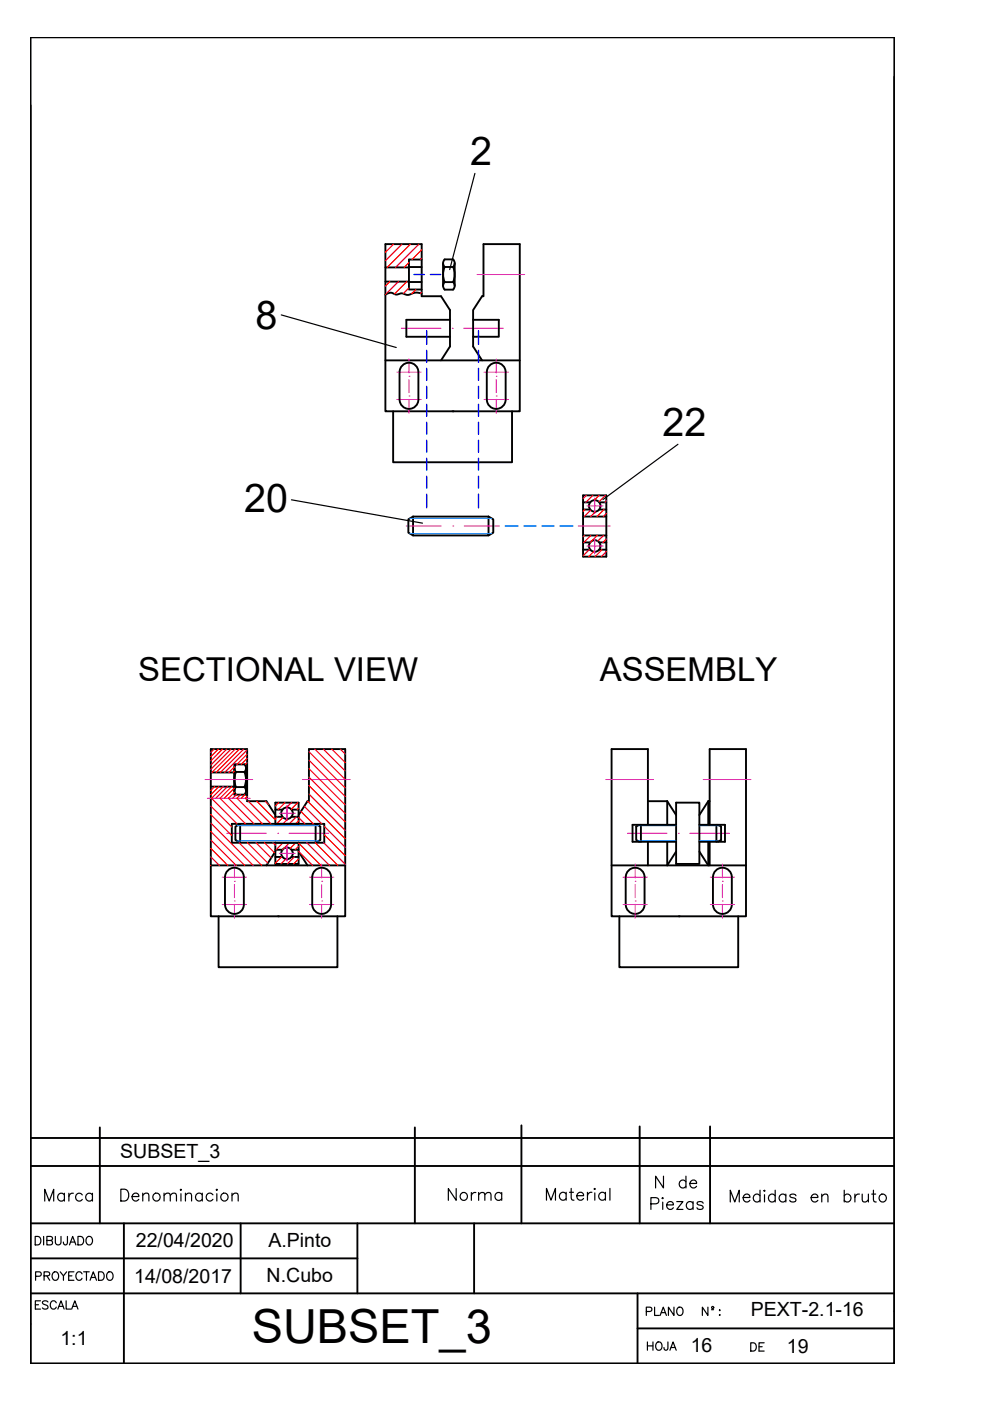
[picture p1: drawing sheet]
<svg xmlns="http://www.w3.org/2000/svg" width="210mm" height="297mm" viewBox="0 0 210 297" stroke-linecap="round" stroke-linejoin="round" font-family="sans-serif">
<!-- layer: 0 -->
<g fill="none" stroke="#000" stroke-width=".4">
<path d="M21.2 239v20.4M88 239v20.4M110.6 238.6v20.8M135.6 238.8v20.6M150.5 238.8v20.6M6.5 259.4h183.1M6.5 247.2h183.1M6.5 241.3h183.1M26.3 259.4v29.7M51 259.4v14.8M75.8 259.4v14.8M100.5 259.4v14.8"/>
<path d="M6.5 274.2h183.1M6.5 266.8h69.3M135.2 274.2v14.9M189.6 278v11.1h-183.1v-281.2h183.1v281.2M135.2 281.7h54.4"/>
</g>
<!-- layer: TEXTO_02 -->
<g fill="none" stroke="#000" stroke-width=".25">
<path d="M100.7 36.8l-5.4 20.4M59.6 66.8l24.4 6.9M143.7 94.2l-15.9 11.7M61.8 106l27.8 4.9M115.9 254.5v-2.5l.9 2.5 1-2.5v2.5M120 253.1a.8 .8 0 0 0-1.1-.1 .8 .8 0 0 0 0 1.2 .8 .8 0 0 0 1.1-.1M120 252.8v1.7M120.7 252.8h.9M121.1 252v2l.1 .3 .5 .2M122.3 253.5h1.4a.74 .74 0 0 0-.8-.7 .74 .74 0 0 0-.6 .9 .77 .77 0 0 0 .6 .8 .77 .77 0 0 0 .8-.4M124.6 252.8v1.7M125.5 252.8a.82 .82 0 0 0-.9 .7"/>
<path d="M126 252.1l.1-.1 .1 .1-.1 .1zM126.1 252.9v1.6M128.4 253.1a.8 .8 0 0 0-1.2-.1 .8 .8 0 0 0 0 1.2 .8 .8 0 0 0 1.2-.1M128.4 252.8v1.7M129.3 252v2.5"/>
</g>
<!-- layer: Contorno -->
<g fill="none" stroke="#000" stroke-width=".4">
<path d="M81.7 56.7h5M81.7 59.7h5M86.7 56.6h2.7M86.7 59.8h2.7M89.4 55h-2.7v6.4h2.7M93.9 55.8v4.8M94.3 56.6h1.8M94.3 59.8h1.8M94.3 56.6l-.4 1.6 .4 1.6M94.3 56.6l-.4-.8 .4-.8h1.8l.3 .8-.3 .8M94.3 59.8l-.4 .8 .4 .8M96.1 59.8l.3 .8-.3 .8"/>
<path d="M96.1 56.6l.3 1.6-.3 1.6M96.4 55.8v4.8M81.7 76.4h28.5M85.3 77.5a1.99 1.99 0 0 1 2.2-.4 1.99 1.99 0 0 1 1.2 1.8v5.8a2 2 0 0 1-2 2 2 2 0 0 1-2-2v-5.8l.1-.5zM89.4 62.2a3.3 3.3 0 0 0-2.8 .3l-1.3-.3-.5 .1a1.84 1.84 0 0 1-1.9-.2l-1.2 .4M93.5 76.4l1.9-2.9v-7.7l-1.9-3h-4.1v-11h-7.7v35.4h28.5v-35.4h-7.7v11h-.3l-1.9 3v7.7l1.9 2.9M94.3 61.4h1.8M95.4 67.8h-9.2v3.6h9.2M100.3 67.8h5.5v3.6h-5.5M103.8 77.5a1.99 1.99 0 0 1 2.2-.4 1.99 1.99 0 0 1 1.2 1.8v5.8a2 2 0 0 1-2 2 2 2 0 0 1-2-2v-5.8l.1-.5zM83.4 87.2v10.8h25.2v-10.8M87.6 109.5v4h16v-4"/>
<path d="M87.6 109.5l-1 .6v2.8l1 .6M87.6 109.5h16M103.6 109.5l1 .6v2.8l-1 .6M123.6 109.5h5M123.6 105h5v13h-5zM123.6 115h1.5M123.6 116.5h1.5M123.6 113.5h5M123.6 108h1.5M123.6 106.5h1.5M127 116.5h1.6M127 106.5h1.6"/>
<path d="M127.1 115h1.5M127.1 108h1.5M44.7 163.8h5M44.7 166.8h5M49.1 174.7h19.6v4h-19.6zM49.9 175.3l1-.6v4l-1-.6zM50 166.9h1.8M50 163.7h1.8M50 163.7l-.3 1.6 .3 1.6M50 162.1l-.3 .8 .3 .8M50 166.9l-.3 .8 .3 .8M51.8 163.7l.4 1.6-.4 1.6"/>
<path d="M51.8 162.1l.4 .8-.4 .8M51.8 166.9l.4 .8-.4 .8M52.2 162.9v4.8M52.4 162.1h-2.7v6.4h2.7M58.4 172.8l-1.9-2.9h-4.1v-11.1h-7.7v35.5h28.5v-35.5h-7.7v11.1h-.3l-1.9 2.9M58.4 174.7v-4.5h4.9v4.5M58.4 178.7v4.5h4.9v-4.5M58.4 173.2h1.5M58.4 171.7h1.5M61.8 171.7h1.5M61.8 173.2h1.5M66.9 174.7l1 .6v2.8l-1 .6z"/>
<path d="M135.5 174.9l-.6 .4v2.8l.6 .4M135.9 174.9v3.6M137.4 169.9h4.1M137.4 178.5v5M141.5 169.9l1.9 2.9M141.5 178.5v5l1.9-3M141.5 169.9v5M143.4 170.2h4.9v13h-4.9zM143.4 174.9h-9.3v3.6h9.3M148.3 174.9h5.4v3.6h-5.4M150.2 169.9h.3v-11.1h7.7v35.5h-28.5v-35.5h7.7v16.1M150.2 178.5v5l-1.9-3"/>
<path d="M150.2 169.9l-1.9 2.9M150.2 169.9v5M150.5 169.9v5M150.5 178.5v5M151.9 174.9v3.6M152.2 174.9l.7 .4v2.8l-.7 .4M44.7 183.5h28.5M46.3 194.3v10.8h25.2v-10.8M48.3 184.6a1.99 1.99 0 0 1 2.2-.5 1.99 1.99 0 0 1 1.2 1.9v5.8a2 2 0 0 1-2 2 2 2 0 0 1-2-2v-5.8l.1-.6zM58.4 180.5l-1.9 3M58.4 180.2h1.5M58.4 181.7h1.5"/>
<path d="M61.8 181.7h1.5M61.8 180.2h1.5M63.3 180.5l1.9 3M66.8 184.6a1.99 1.99 0 0 1 2.2-.5 1.99 1.99 0 0 1 1.2 1.9v5.8a2 2 0 0 1-2 2 2 2 0 0 1-2-2v-5.8l.1-.6zM129.7 183.5h28.5M131.3 194.3v10.8h25.2v-10.8M133.3 184.6a1.99 1.99 0 0 1 2.1-.5 1.99 1.99 0 0 1 1.3 1.9v5.8a1.99 1.99 0 0 1-2 2 1.99 1.99 0 0 1-2-2v-5.8v-.6zM151.8 184.6a1.99 1.99 0 0 1 2.1-.5 1.99 1.99 0 0 1 1.3 1.9v5.8a2 2 0 0 1-2 2 2 2 0 0 1-2-2v-5.8v-.6z"/>
<circle cx="126.1" cy="115.8" r="1.22"/>
<circle cx="126.1" cy="107.3" r="1.22"/>
<circle cx="60.8" cy="172.4" r="1.22"/>
<circle cx="60.8" cy="180.9" r="1.22"/>
</g>
<g fill="#000">
<circle cx="96" cy="87.2" r=".2"/>
<circle cx="58.9" cy="194.3" r=".2"/>
<circle cx="143.9" cy="194.3" r=".2"/>
</g>
<!-- layer: Ejes -->
<g fill="none" stroke="#bf00ff" stroke-width=".21">
<path d="M101.1 58.2h10.2M84.1 78.9h5.2M85.1 69.6h8.4M86.7 79.8h.1M86.7 76.1v3M95.9 69.6h.1M98.3 69.6h8.4M102.6 78.9h5.2M105.2 79.8h.1M105.2 76.1v3M84.1 84.7h5.2M86.7 84h.1"/>
<path d="M86.7 80.5v2.8M86.7 84.7v2.9M102.6 84.7h5.2M105.2 84h.1M105.2 80.5v2.8M105.2 84.7v2.9M86.1 111.5h7.5M96 111.5h.1M98.4 111.5h7.5M122.6 111.5h6.8M124.4 115.8h3.5M124.4 107.3h3.5"/>
<path d="M126.1 105.6v3.3M126.1 114.1v3.3M43.5 165.3h10.1M44 169.3h9.1M48.1 176.7h8.4M58.9 176.7h.1M59.2 172.4h3.4M60.8 170.8v3.2M60.8 179.3v3.3M61.3 176.7h8.4M64.1 165.3h10.1M128.4 165.3h10.2"/>
<path d="M133 176.7h8.4M143.8 176.7h.1M146.3 176.7h8.4M149.1 165.3h10.1M47.1 186h5.2M47.1 191.8h5.2M49.7 186.8h.1M49.7 191h.1M49.7 183.2v2.9M49.7 187.5v2.8M49.7 191.7v3M59.2 180.9h3.4"/>
<path d="M65.6 186h5.2M65.6 191.8h5.2M68.2 186.8h.1M68.2 191h.1M68.2 183.2v2.9M68.2 187.5v2.8M68.2 191.7v3M132.1 186h5.1M132.1 191.8h5.1M134.7 186.8h.1M134.7 191h.1M134.7 183.2v2.9"/>
<path d="M134.7 187.5v2.8M134.7 191.7v3M150.6 186h5.2M150.6 191.8h5.2M153.2 186.8h.1M153.2 191h.1M153.2 183.2v2.9M153.2 187.5v2.8M153.2 191.7v3"/>
</g>
<!-- layer: OCULTAS -->
<g fill="none" stroke="#00f" stroke-width=".3">
<path d="M87.8 58.2h2.2M91.2 58.2h2.3M90.5 70.1v2.9M90.5 74.3v2.5M90.5 78.1v2.5M101.5 70.1v2.9M101.5 74.3v2.5M101.5 78.1v2.5M90.5 81.9v2.6M90.5 85.7v2.6M90.5 89.5v2.6M90.5 93.3v2.6"/>
<path d="M90.5 97.2v2.5M101.5 81.9v2.6M101.5 85.7v2.6M101.5 89.5v2.6M101.5 93.3v2.6M101.5 97.2v2.5M90.5 101v2.5M90.5 104.8v2.9M101.5 101v2.5M101.5 104.8v2.9M107.1 111.5h2.7M111.1 111.5h2.6"/>
<path d="M114.9 111.5h2.6M118.7 111.5h2.7"/>
</g>
<!-- layer: Sombreado -->
<g fill="none" stroke="#f00" stroke-width=".25">
<path d="M82.7 59.7l-1 1M83.4 51.8l-1.7 1.7M84.5 59.7l-2.8 2.8M85.2 51.8l-3.5 3.5M86.3 59.7l-2.7 2.6M86.7 55.7l-1 1M87 51.8l-4.9 4.9M88.8 51.8l-4.9 4.9M89.4 53l-2.1 2M89.4 54.8l-.3 .2M86.7 61.1l-1.2 1.2M88.2 61.4l-.9 .9"/>
<path d="M89.4 61.9l-.2 .3M123.9 113.5l-.3 .3M124 108l-.4 .4M124.3 105l-.7 .7M124.9 116.5l-1.3 1.4M125.1 115h.1M125.2 108.2l-1.3 1.3M125.3 113.5l-1.5 1.5M125.7 105l-1.5 1.5M125.9 117l-1.1 1M126.3 108.5l-1.1 1M126.6 113.5l-1.3 1.3"/>
<path d="M127 105l-1 1.1M127.6 116.5l-1.4 1.5M128 113.5l-1.3 1.2M128.1 108l-1.5 1.5M128.4 105l-1.4 1.4M128.6 106.2l-.4 .3M128.6 108.9l-.7 .6M128.6 114.3l-.8 .7M128.6 117l-1.1 1M45.4 158.8l-.7 .7M46.3 158.8l-1.6 1.6M47.2 158.8l-2.5 2.5"/>
<path d="M48.1 158.8l-3.4 3.4M49 158.8l-4.3 4.3M49.9 158.8l-5 5M50.8 158.8l-5 5M51.7 158.8l-5 5M52.4 159l-4.8 4.8M52.4 159.9l-2.2 2.2M65.5 159.4l7.7 7.7M66.7 158.8l6.5 6.5M68.5 158.8l4.7 4.7M70.3 158.8l2.9 2.9M72.1 158.8l1.1 1.1"/>
<path d="M44.7 179.9l3.6 3.6M44.7 178.1l5.4 5.4M44.7 176.3l7.2 7.2M44.7 174.5l9 9M44.7 172.7l4.4 4.4M44.7 170.9l4.4 4.4M45.5 166.8l-.8 .8M46.4 166.8l-1.7 1.7M47.3 166.8l-2.5 2.5 5.5 5.4M48.2 166.8l-2.5 2.5M49.1 166.8l-2.5 2.5 5.5 5.4M49.7 162.6l-1.2 1.2"/>
<path d="M49.7 163.5l-.3 .3M49.7 167.1l-2.2 2.2M49.7 168l-1.3 1.3 5.5 5.4M50.1 168.5l-.8 .8M50.7 178.7l4.8 4.8M51 168.5l-.8 .8 5.5 5.4M51.9 168.5l-.8 .8M52.4 160.8l-1.3 1.3M52.4 161.7l-.4 .4M52.4 168.9l-.4 .4 .4 .3M52.5 178.7l4.3 4.3M52.7 169.9l4.8 4.8"/>
<path d="M54.3 178.7l3.2 3.2M54.5 169.9l3.9 3.9M56.1 178.7l2.1 2.1M56.3 169.9l.6 .7M57.9 178.7l.5 .5M58.7 178.7l-.3 .3M58.8 173.2l-.4 .4M59.1 170.2l-.7 .7M60 173.3l-1.4 1.4M60 178.7l-1.5 1.5M60.4 170.2l-1.4 1.5M61 173.6l-1 1.1"/>
<path d="M61.4 178.7l-1.3 1.3M61.8 170.2l-1 1M62.7 178.7l-1.2 1.2M62.8 173.2l-1.5 1.5M63.1 170.2l-1.4 1.4M63.3 171.3l-.3 .4M63.3 174l-.6 .7M63.3 179.4l-.7 .8M63.3 178.7l4.8 4.8M63.3 173.4l1.3 1.3M63.8 172l2.6 2.7M64.5 170.9l3.7 3.8"/>
<path d="M65 178.7l4.8 4.8M65.2 169.9l8 7.9M65.5 164.8l7.7 7.7M65.5 163l7.7 7.7M65.5 161.2l7.7 7.7M65.5 168.3l7.7 7.8M65.5 166.5l7.7 7.8M66.8 178.7l4.8 4.8M68.6 178.7l4.6 4.5M68.7 177l4.5 4.4M68.7 175.2l4.5 4.4M44.7 183.5h.1"/>
<path d="M44.7 181.7l1.8 1.8M59.7 181.7l-1.3 1.3M59.9 180.1v.1M60.6 182.1l-1 1.1M62.4 181.7l-1.5 1.5M63.3 182.1l-1 1.1M63.3 180.5l3 3"/>
</g>
<!-- layer: AUX -->
<path d="M86.9 109.9h17.4M86.9 113.1h17.4M50.2 175.1h17.4M50.2 178.3h17.4M135.2 175.1h8.2M135.2 178.3h8.2M148.3 175.1h4.3M148.3 178.3h4.3" fill="none" stroke="#007fff" stroke-width=".21"/>
<text font-size="10" x="53.4" y="284.7">SUBSET_3</text>
<g font-size="8.4">
<text x="99.7" y="35">2</text>
<text x="54.2" y="69.7">8</text>
<text x="140.5" y="92.4">22</text>
<text x="51.8" y="108.6">20</text>
</g>
<g font-size="7">
<text x="29.3" y="144.5">SECTIONAL VIEW</text>
<text x="127.2" y="144.5">ASSEMBLY</text>
</g>
<g font-size="5.7">
<text x="8.1" y="255.8">Marca</text>
<text x="24.3" y="255.8">Denominacion</text>
<text x="93.8" y="255.8">Norma</text>
<text x="136.9" y="257.5">Piezas</text>
<text x="137.9" y="252.9">N de</text>
<text x="153.5" y="256.1">Medidas en bruto</text>
</g>
<g font-size="4.9">
<text x="6.3" y="265.3">DIBUJADO</text>
<text x="6.3" y="272.7">PROYECTADO</text>
<text x="6.3" y="278.7">ESCALA</text>
<text x="135.8" y="280.1">PLANO N :</text>
<text x="136.2" y="287.5">HOJA</text>
</g>
<text font-size="4.4" x="158" y="287.5">DE</text>
<g font-size="4.1">
<text x="25.5" y="245.5">SUBSET_3</text>
<text x="28.8" y="264.4">22/04/2020</text>
<text x="56.9" y="264.3">A.Pinto</text>
<text x="28.4" y="272">14/08/2017</text>
<text x="56.5" y="271.9">N.Cubo</text>
<text x="159.2" y="279.1">PEXT-2.1-16</text>
<text x="12.8" y="285.2">1:1</text>
<text x="146.5" y="286.7">16</text>
<text x="166.9" y="286.8">19</text>
</g>
</svg>
